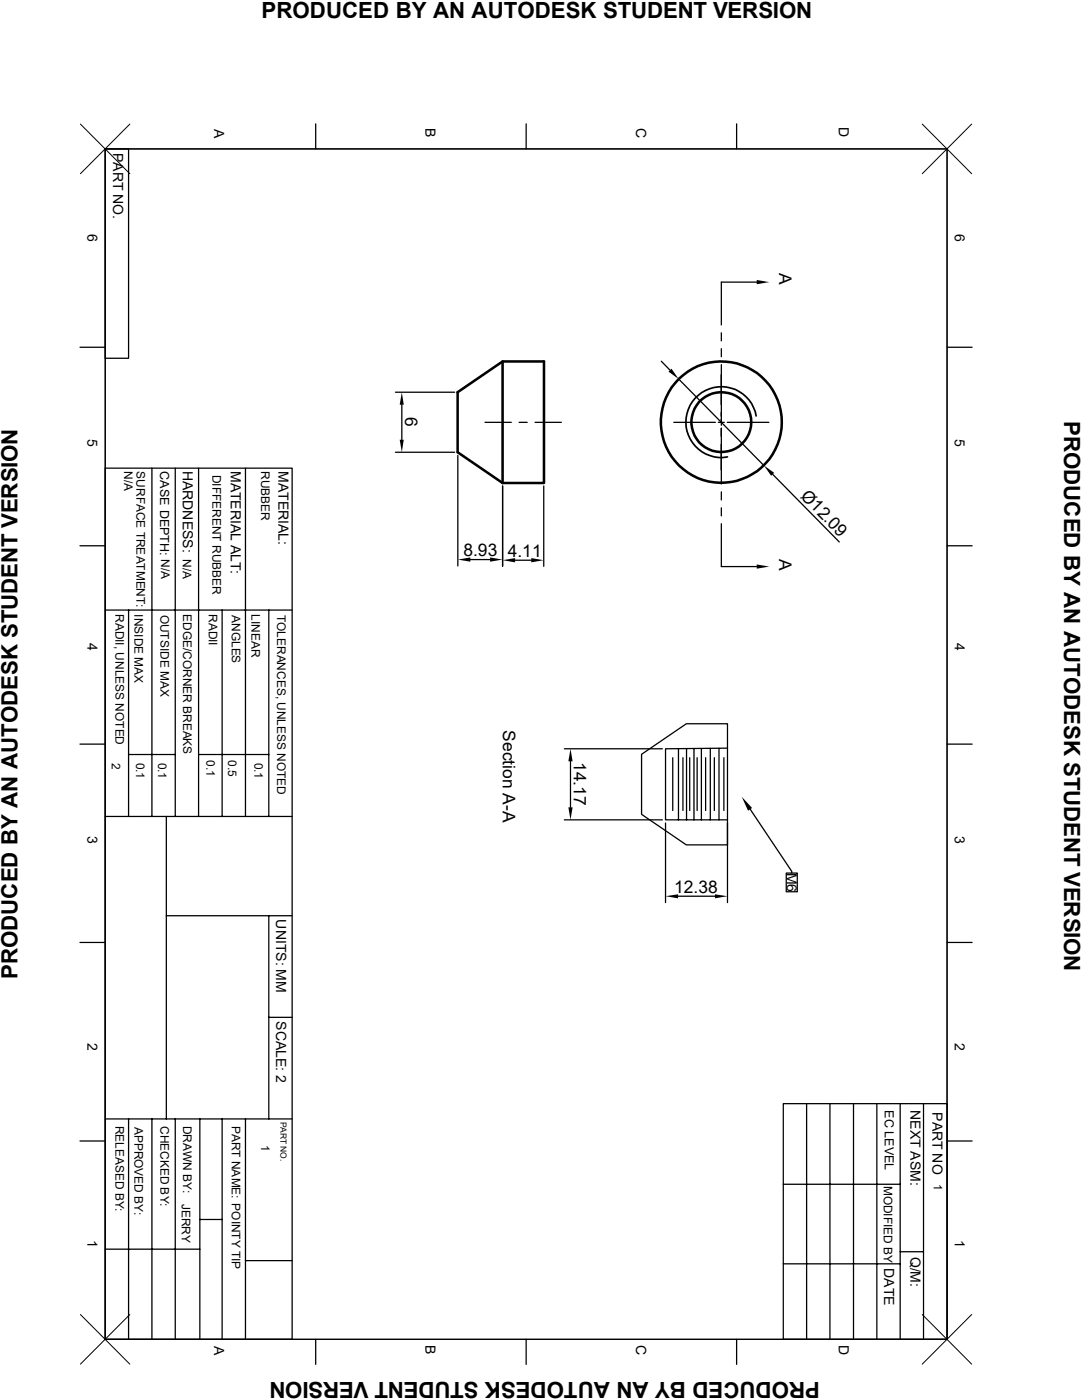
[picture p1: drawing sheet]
<svg xmlns="http://www.w3.org/2000/svg" width="216mm" height="279mm" viewBox="0 0 216 279" stroke-linecap="round" stroke-linejoin="round" font-family="sans-serif">
<g fill="none" stroke="#000" stroke-width=".51">
<path d="M91.3 78.3l9-6.2h8.2v24.3h-8.2l-9-6.1zM100.3 72.1v24.3"/>
<circle cx="143.9" cy="84.2" r="12.1"/>
<circle cx="143.9" cy="84.2" r="6"/>
</g>
<path d="M150.9 83a7.1 7.1 0 0 0-8.2-5.7 7.1 7.1 0 0 0-5.7 8.2 7.1 7.1 0 0 0 8.2 5.7" fill="none" stroke="#000" stroke-width=".34"/>
<path d="M16 24.8l9.9 9.9M21 29.7h168v237.6h-168zM25.9 24.8l-9.9 9.9M184 24.8l9.9 9.9M193.9 24.8l-9.9 9.9M16 262.3l9.9 9.9M25.9 262.3l-9.9 9.9M184 262.3l9.9 9.9M193.9 262.3l-9.9 9.9" fill="none" stroke="#000" stroke-width=".2"/>
<g fill="none" stroke="#000" stroke-width=".25">
<path d="M21 29.7h168v237.6h-168zM21 29.7h4.7v41.8h-4.7zM63 24.7v5M105 24.7v5M147 24.7v5M151 56.3h-7.1v8.6M16 69.3h5M78.9 78.3h11.8M132 72.1l1.7 1.8M135.4 75.6l17 17.3M143.9 66.4v1.6M143.9 69.6v1.6"/>
<path d="M143.9 72.8v12.1M189 69.3h5M21 93.4h37.3v173.9h-37.3zM30.3 93.4v69.5M35 93.4v69.5M39.6 93.4v69.5M49 93.4v69.5M78.9 90.3h11.8M80.2 80.8v7M91.4 90.9v22M96.8 84.3h5.2M100.3 97v16"/>
<path d="M103.6 84.3h1.6M106.8 84.3h5.2M108.5 97v16M134.5 84.3h8.2M143.3 84.3h1.2M143.9 85.5v11.1M143.9 98.2v1.6M145.1 84.3h8.3M154.2 94.7l13.3 13.5M16 108.9h5M93.9 111.7h3.9M102.8 111.8h3.2"/>
<path d="M143.9 101.3v1.7M143.9 104.5v8.6h7.1M189 108.9h5M21 121.8h37.3M25.7 121.8v41.1M44.3 121.8v41.1M53.6 121.8v41.1M16 148.5h5M25.7 150.6h9.3M39.6 150.6h14M112.6 149.4h19.6M113.8 151.9v9.2"/>
<path d="M128 150.5l8.9-6.1h8.3v24.2h-8.3l-8.9-6.1zM134.2 151.2v10.6M135.4 149.4v14.2M136.3 151.2v10.6M137 149.4v14.2M137.6 151.2v10.6M138.5 149.4v14.2M139.1 151.2v10.6M140 149.4v14.2M140.8 151.2v10.6M141.7 149.4v14.2M142.5 151.2v10.6"/>
<path d="M143.5 149.4v14.2M144.4 151.2v10.6M145.2 149.3l-12.4 .1v14.2h12.4M189 148.5h5M21 162.9h37.3M33.2 162.9v60.4M112.6 163.6h19.6M132.8 164.3v15.8M135.3 178.9h7.4M145.2 164.3v15.8M149.7 161.5l8.3 12.4v.3M156.9 174.2h2.2v3.8h-2.2z"/>
<path d="M16 188.1h5M33.2 182.8h25.1M53.6 182.8v40.5M189 188.1h5M53.6 203h4.7M16 227.7h5M21 223.3h37.3M25.7 223.3v44M30.3 223.3v44M35 223.3v44M39.9 223.3v44M44.3 223.3v44"/>
<path d="M49 223.3v44M156.3 220.3h32.7v47h-32.7zM156.3 236.3h23.3M161 220.3v47M165.6 220.3v47M170.3 220.3v47M175 220.3v47M179.6 220.3v47M184.3 220.3v47M189 227.7h5M21 249.3h18.9M39.9 243.4h4.4"/>
<path d="M49 251.6h9.3M156.3 252.2h23.3M179.6 249.8h4.7M63 267.3v5M105 267.3v5M147 267.3v5"/>
</g>
<g fill="#000">
<path d="M151 55.9l2.5 .4-2.5 .4zM134 73.6l1.4 2-2-1.4zM80.2 78.3l.4 2.5h-.8zM79.8 87.8h.8l-.4 2.5zM152.4 92.9l2.1 1.5-.6 .6zM91.4 111.7l2.5-.4v.8zM97.8 111.3l2.5 .4-2.5 .4zM100.3 111.8l2.5-.4v.8zM106 111.4l2.5 .4-2.5 .4zM151 112.6l2.5 .5-2.5 .4zM113.8 149.4l.5 2.5h-.9zM113.4 161.1h.9l-.5 2.5z"/>
<path d="M132.8 178.9l2.5-.4v.8zM142.7 178.5l2.5 .4-2.5 .4zM148 159l2.1 2.2-.8 .6z"/>
</g>
<g font-size="4.4">
<text x="52.2" y="3.5">PRODUCED BY AN AUTODESK STUDENT VERSION</text>
<text x="212.3" y="84" transform="rotate(90 212.3 84)">PRODUCED BY AN AUTODESK STUDENT VERSION</text>
<text x="3.5" y="195.4" transform="rotate(-90 3.5 195.4)">PRODUCED BY AN AUTODESK STUDENT VERSION</text>
<text x="163.6" y="275.9" transform="rotate(-180 163.6 275.9)">PRODUCED BY AN AUTODESK STUDENT VERSION</text>
</g>
<g font-size="3.5">
<text x="155.4" y="54.4" transform="rotate(90 155.4 54.4)">A</text>
<text x="80.8" y="83.3" transform="rotate(90 80.8 83.3)">6</text>
<text x="159.6" y="99.1" transform="rotate(45 159.6 99.1)">Ø12.09</text>
<text x="92.5" y="111">8.93</text>
<text x="101.3" y="111.2">4.11</text>
<text x="155.4" y="111.5" transform="rotate(90 155.4 111.5)">A</text>
<text x="100.3" y="145.7" transform="rotate(90 100.3 145.7)">Section A-A</text>
<text x="114.5" y="152.1" transform="rotate(90 114.5 152.1)">14.17</text>
<text x="134.5" y="178.2">12.38</text>
</g>
<g font-size="2.8">
<text x="42.8" y="25.7" transform="rotate(90 42.8 25.7)">A</text>
<text x="84.9" y="25.5" transform="rotate(90 84.9 25.5)">B</text>
<text x="127" y="25.5" transform="rotate(90 127 25.5)">C</text>
<text x="167.4" y="25.4" transform="rotate(90 167.4 25.4)">D</text>
<text x="22.6" y="30.5" transform="rotate(90 22.6 30.5)">PART NO.</text>
<text x="17.4" y="46.8" transform="rotate(90 17.4 46.8)">6</text>
<text x="190.5" y="46.8" transform="rotate(90 190.5 46.8)">6</text>
<text x="17.4" y="87.5" transform="rotate(90 17.4 87.5)">5</text>
<text x="190.5" y="87.5" transform="rotate(90 190.5 87.5)">5</text>
<text x="36.5" y="93.9" transform="rotate(90 36.5 93.9)">HARDNESS:</text>
<text x="46.1" y="94" transform="rotate(90 46.1 94)">MATERIAL ALT:</text>
<text x="55.5" y="94" transform="rotate(90 55.5 94)">MATERIAL:</text>
<text x="17.4" y="128.3" transform="rotate(90 17.4 128.3)">4</text>
<text x="190.5" y="128.3" transform="rotate(90 190.5 128.3)">4</text>
<text x="17.4" y="166.8" transform="rotate(90 17.4 166.8)">3</text>
<text x="190.5" y="166.8" transform="rotate(90 190.5 166.8)">3</text>
<text x="157" y="174.2" transform="rotate(90 157 174.2)">M6</text>
<text x="55.1" y="183.5" transform="rotate(90 55.1 183.5)">UNITS: MM</text>
<text x="55.1" y="203.8" transform="rotate(90 55.1 203.8)">SCALE: 2</text>
<text x="17.4" y="208.2" transform="rotate(90 17.4 208.2)">2</text>
<text x="190.5" y="208.2" transform="rotate(90 190.5 208.2)">2</text>
<text x="181.7" y="221.5" transform="rotate(90 181.7 221.5)">NEXT ASM:</text>
<text x="186.1" y="222" transform="rotate(90 186.1 222)">PART NO</text>
<text x="17.4" y="247.5" transform="rotate(90 17.4 247.5)">1</text>
<text x="181.7" y="250.8" transform="rotate(90 181.7 250.8)">Q/M:</text>
<text x="190.5" y="247.5" transform="rotate(90 190.5 247.5)">1</text>
<text x="176.4" y="253.1" transform="rotate(90 176.4 253.1)">DATE</text>
<text x="42.8" y="268.6" transform="rotate(90 42.8 268.6)">A</text>
<text x="84.9" y="268.4" transform="rotate(90 84.9 268.4)">B</text>
<text x="127" y="268.5" transform="rotate(90 127 268.5)">C</text>
<text x="167.4" y="268.4" transform="rotate(90 167.4 268.4)">D</text>
</g>
<g font-size="2.5">
<text x="32" y="94.1" transform="rotate(90 32 94.1)">CASE DEPTH: N/A</text>
<text x="176.6" y="221.5" transform="rotate(90 176.6 221.5)">EC LEVEL</text>
</g>
<g font-size="2.4">
<text x="24.8" y="94" transform="rotate(90 24.8 94)">N/A</text>
<text x="27.3" y="94.1" transform="rotate(90 27.3 94.1)">SURFACE TREATMENT:</text>
<text x="42.4" y="94.7" transform="rotate(90 42.4 94.7)">DIFFERENT RUBBER</text>
<text x="52.1" y="94" transform="rotate(90 52.1 94)">RUBBER</text>
<text x="36.5" y="111.6" transform="rotate(90 36.5 111.6)">N/A</text>
<text x="23" y="122.6" transform="rotate(90 23 122.6)">RADII, UNLESS NOTED</text>
<text x="26.8" y="122.6" transform="rotate(90 26.8 122.6)">INSIDE MAX</text>
<text x="32" y="122.6" transform="rotate(90 32 122.6)">OUTSIDE MAX</text>
<text x="36.6" y="122.6" transform="rotate(90 36.6 122.6)">EDGE/CORNER BREAKS</text>
<text x="41.7" y="122.6" transform="rotate(90 41.7 122.6)">RADII</text>
<text x="46.2" y="122.8" transform="rotate(90 46.2 122.8)">ANGLES</text>
<text x="50.2" y="122.6" transform="rotate(90 50.2 122.6)">LINEAR</text>
<text x="55.3" y="122.7" transform="rotate(90 55.3 122.7)">TOLERANCES, UNLESS NOTED</text>
<text x="22.3" y="152.2" transform="rotate(90 22.3 152.2)">2</text>
<text x="27.2" y="152.2" transform="rotate(90 27.2 152.2)">0.1</text>
<text x="31.6" y="152.2" transform="rotate(90 31.6 152.2)">0.1</text>
<text x="41.2" y="151.8" transform="rotate(90 41.2 151.8)">0.1</text>
<text x="45.6" y="151.8" transform="rotate(90 45.6 151.8)">0.5</text>
<text x="50.8" y="152.2" transform="rotate(90 50.8 152.2)">0.1</text>
<text x="23" y="224.7" transform="rotate(90 23 224.7)">RELEASED BY:</text>
<text x="26.8" y="224.8" transform="rotate(90 26.8 224.8)">APPROVED BY:</text>
<text x="32" y="224.7" transform="rotate(90 32 224.7)">CHECKED BY:</text>
<text x="36.6" y="224.7" transform="rotate(90 36.6 224.7)">DRAWN BY:</text>
<text x="46.2" y="224.7" transform="rotate(90 46.2 224.7)">PART NAME: POINTY TIP</text>
<text x="52.1" y="228.4" transform="rotate(90 52.1 228.4)">1</text>
<text x="176.4" y="236.6" transform="rotate(90 176.4 236.6)">MODIFIED BY</text>
<text x="186.4" y="236.3" transform="rotate(90 186.4 236.3)">1</text>
<text x="36.3" y="240.3" transform="rotate(90 36.3 240.3)">JERRY</text>
</g>
<text font-size="1.7" x="56" y="223.9" transform="rotate(90 56 223.9)">PART NO.</text>
</svg>
